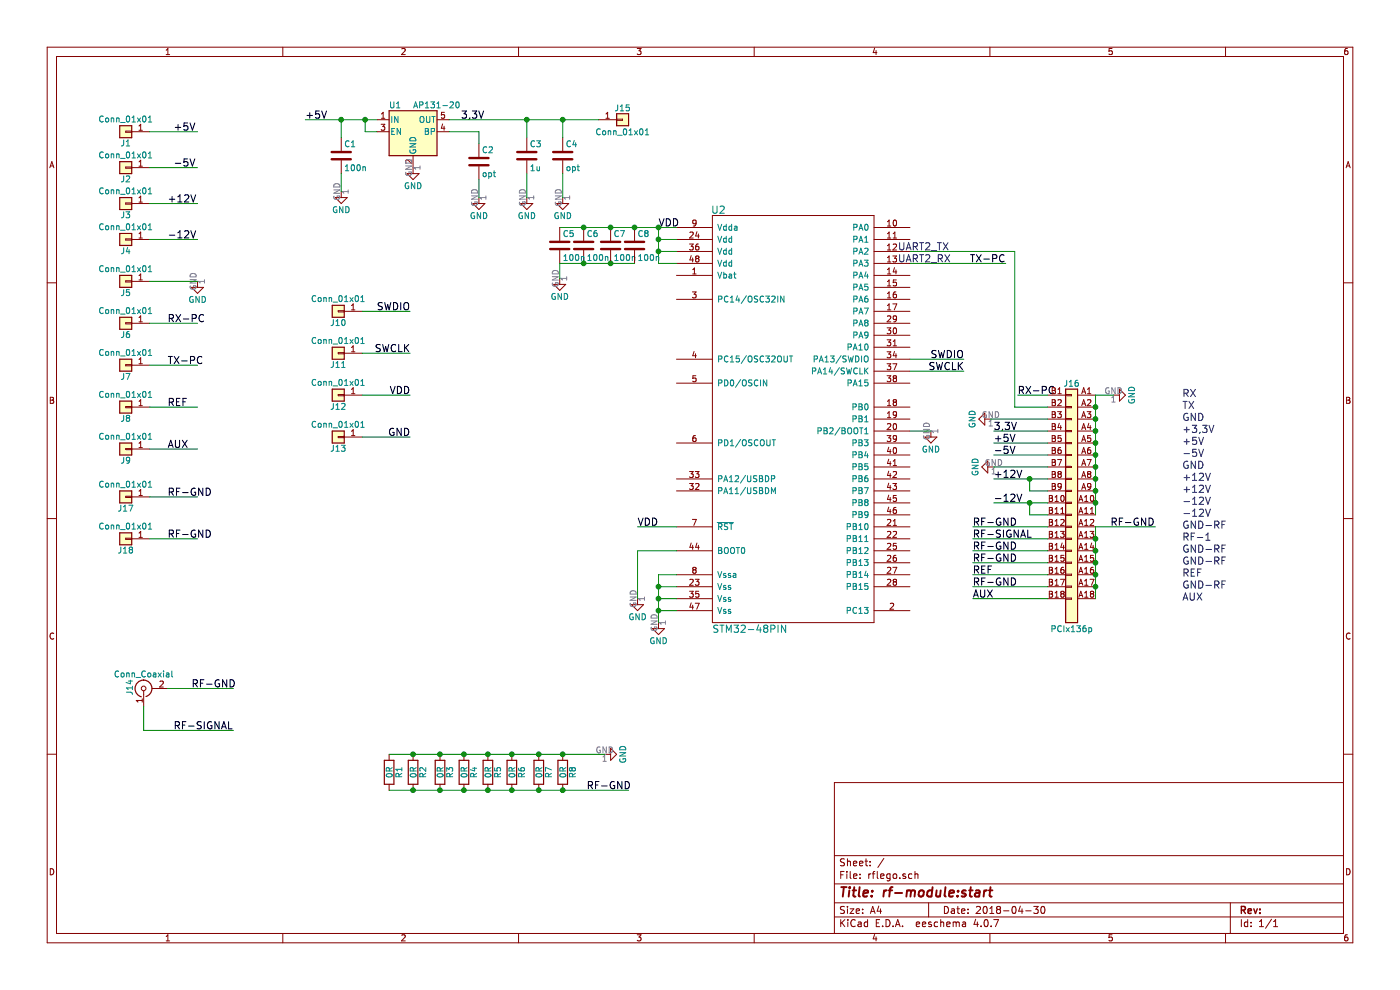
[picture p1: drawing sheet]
EESchema Schematic File Version 2
LIBS:power
LIBS:device
LIBS:switches
LIBS:relays
LIBS:motors
LIBS:transistors
LIBS:conn
LIBS:linear
LIBS:regul
LIBS:74xx
LIBS:cmos4000
LIBS:adc-dac
LIBS:memory
LIBS:xilinx
LIBS:microcontrollers
LIBS:dsp
LIBS:microchip
LIBS:analog_switches
LIBS:motorola
LIBS:texas
LIBS:intel
LIBS:audio
LIBS:interface
LIBS:digital-audio
LIBS:philips
LIBS:display
LIBS:cypress
LIBS:siliconi
LIBS:opto
LIBS:atmel
LIBS:contrib
LIBS:valves
LIBS:STM32-48PIN
LIBS:pcix136p
LIBS:rflego-cache
EELAYER 25 0
EELAYER END
$Descr A4 11693 8268
encoding utf-8
Sheet 1 1
Title "rf-module:start"
Date "2018-04-30"
Rev ""
Comp ""
Comment1 ""
Comment2 ""
Comment3 ""
Comment4 ""
$EndDescr
$Comp
L Conn_01x01 J1
U 1 1
P 1050 1100
F 0 "J1" H 1050 1200 50  0000 C CNN
F 1 "Conn_01x01" H 1050 1000 50  0000 C CNN
F 2 "Pin_Headers:Pin_Header_Straight_1x01_Pitch2.54mm" H 1050 1100 50  0001 C CNN
F 3 "" H 1050 1100 50  0001 C CNN
	1    1050 1100
	-1   0    0    1   
$EndComp
$Comp
L Conn_Coaxial J14
U 1 1
P 1200 5750
F 0 "J14" H 1210 5870 50  0000 C CNN
F 1 "Conn_Coaxial" V 1315 5750 50  0000 C CNN
F 2 "Connector_PCIx1:CONSMAEDGE" H 1200 5750 50  0001 C CNN
F 3 "" H 1200 5750 50  0001 C CNN
	1    1200 5750
	0    -1   -1   0   
$EndComp
$Comp
L AP131-20 U1
U 1 1
P 3450 1100
F 0 "U1" H 3300 1325 50  0000 C CNN
F 1 "AP131-20" H 3450 1325 50  0000 L CNN
F 2 "TO_SOT_Packages_SMD:SOT-23-5" H 3450 1425 50  0001 C CNN
F 3 "" H 3450 1100 50  0001 C CNN
	1    3450 1100
	1    0    0    -1  
$EndComp
$Comp
L STM32-48PIN U2
U 1 1
P 6600 3500
F 0 "U2" H 6000 5250 60  0000 C CNN
F 1 "STM32-48PIN" H 5950 1750 60  0000 L CNN
F 2 "uC:LQFP-48_7x7mm_Pitch0.5mm" H 7000 3500 60  0001 C CNN
F 3 "" H 7000 3500 60  0000 C CNN
	1    6600 3500
	1    0    0    -1  
$EndComp
Text Label 1450 1100 0    60   ~ 0
+5V
Text Label 2550 1000 0    60   ~ 0
+5V
$Comp
L Conn_01x01 J2
U 1 1
P 1050 1400
F 0 "J2" H 1050 1500 50  0000 C CNN
F 1 "Conn_01x01" H 1050 1300 50  0000 C CNN
F 2 "Pin_Headers:Pin_Header_Straight_1x01_Pitch2.54mm" H 1050 1400 50  0001 C CNN
F 3 "" H 1050 1400 50  0001 C CNN
	1    1050 1400
	-1   0    0    1   
$EndComp
$Comp
L Conn_01x01 J3
U 1 1
P 1050 1700
F 0 "J3" H 1050 1800 50  0000 C CNN
F 1 "Conn_01x01" H 1050 1600 50  0000 C CNN
F 2 "Pin_Headers:Pin_Header_Straight_1x01_Pitch2.54mm" H 1050 1700 50  0001 C CNN
F 3 "" H 1050 1700 50  0001 C CNN
	1    1050 1700
	-1   0    0    1   
$EndComp
$Comp
L Conn_01x01 J4
U 1 1
P 1050 2000
F 0 "J4" H 1050 2100 50  0000 C CNN
F 1 "Conn_01x01" H 1050 1900 50  0000 C CNN
F 2 "Pin_Headers:Pin_Header_Straight_1x01_Pitch2.54mm" H 1050 2000 50  0001 C CNN
F 3 "" H 1050 2000 50  0001 C CNN
	1    1050 2000
	-1   0    0    1   
$EndComp
Text Label 1450 1400 0    60   ~ 0
-5V
Text Label 1400 2000 0    60   ~ 0
-12V
$Comp
L Conn_01x01 J5
U 1 1
P 1050 2350
F 0 "J5" H 1050 2450 50  0000 C CNN
F 1 "Conn_01x01" H 1050 2250 50  0000 C CNN
F 2 "Pin_Headers:Pin_Header_Straight_1x01_Pitch2.54mm" H 1050 2350 50  0001 C CNN
F 3 "" H 1050 2350 50  0001 C CNN
	1    1050 2350
	-1   0    0    1   
$EndComp
$Comp
L Conn_01x01 J6
U 1 1
P 1050 2700
F 0 "J6" H 1050 2800 50  0000 C CNN
F 1 "Conn_01x01" H 1050 2600 50  0000 C CNN
F 2 "Pin_Headers:Pin_Header_Straight_1x01_Pitch2.54mm" H 1050 2700 50  0001 C CNN
F 3 "" H 1050 2700 50  0001 C CNN
	1    1050 2700
	-1   0    0    1   
$EndComp
$Comp
L GND #PWR01
U 1 1
P 1650 2350
F 0 "#PWR01" H 1650 2100 50  0001 C CNN
F 1 "GND" H 1650 2200 50  0000 C CNN
F 2 "" H 1650 2350 50  0001 C CNN
F 3 "" H 1650 2350 50  0001 C CNN
	1    1650 2350
	1    0    0    -1  
$EndComp
Text Label 1400 1700 0    60   ~ 0
+12V
$Comp
L GND #PWR02
U 1 1
P 3450 1400
F 0 "#PWR02" H 3450 1150 50  0001 C CNN
F 1 "GND" H 3450 1250 50  0000 C CNN
F 2 "" H 3450 1400 50  0001 C CNN
F 3 "" H 3450 1400 50  0001 C CNN
	1    3450 1400
	1    0    0    -1  
$EndComp
Text Label 3850 1000 0    60   ~ 0
3,3V
$Comp
L C C4
U 1 1
P 4700 1300
F 0 "C4" H 4725 1400 50  0000 L CNN
F 1 "opt" H 4725 1200 50  0000 L CNN
F 2 "Capacitors_SMD:C_0603_HandSoldering" H 4738 1150 50  0001 C CNN
F 3 "" H 4700 1300 50  0001 C CNN
	1    4700 1300
	1    0    0    -1  
$EndComp
$Comp
L C C3
U 1 1
P 4400 1300
F 0 "C3" H 4425 1400 50  0000 L CNN
F 1 "1u" H 4425 1200 50  0000 L CNN
F 2 "Capacitors_SMD:C_0603_HandSoldering" H 4438 1150 50  0001 C CNN
F 3 "" H 4400 1300 50  0001 C CNN
	1    4400 1300
	1    0    0    -1  
$EndComp
$Comp
L GND #PWR03
U 1 1
P 4400 1650
F 0 "#PWR03" H 4400 1400 50  0001 C CNN
F 1 "GND" H 4400 1500 50  0000 C CNN
F 2 "" H 4400 1650 50  0001 C CNN
F 3 "" H 4400 1650 50  0001 C CNN
	1    4400 1650
	1    0    0    -1  
$EndComp
$Comp
L GND #PWR04
U 1 1
P 4700 1650
F 0 "#PWR04" H 4700 1400 50  0001 C CNN
F 1 "GND" H 4700 1500 50  0000 C CNN
F 2 "" H 4700 1650 50  0001 C CNN
F 3 "" H 4700 1650 50  0001 C CNN
	1    4700 1650
	1    0    0    -1  
$EndComp
$Comp
L C C2
U 1 1
P 4000 1350
F 0 "C2" H 4025 1450 50  0000 L CNN
F 1 "opt" H 4025 1250 50  0000 L CNN
F 2 "Capacitors_SMD:C_0603_HandSoldering" H 4038 1200 50  0001 C CNN
F 3 "" H 4000 1350 50  0001 C CNN
	1    4000 1350
	1    0    0    -1  
$EndComp
$Comp
L GND #PWR05
U 1 1
P 4000 1650
F 0 "#PWR05" H 4000 1400 50  0001 C CNN
F 1 "GND" H 4000 1500 50  0000 C CNN
F 2 "" H 4000 1650 50  0001 C CNN
F 3 "" H 4000 1650 50  0001 C CNN
	1    4000 1650
	1    0    0    -1  
$EndComp
$Comp
L C C1
U 1 1
P 2850 1300
F 0 "C1" H 2875 1400 50  0000 L CNN
F 1 "100n" H 2875 1200 50  0000 L CNN
F 2 "Capacitors_SMD:C_0603_HandSoldering" H 2888 1150 50  0001 C CNN
F 3 "" H 2850 1300 50  0001 C CNN
	1    2850 1300
	1    0    0    -1  
$EndComp
$Comp
L GND #PWR06
U 1 1
P 2850 1600
F 0 "#PWR06" H 2850 1350 50  0001 C CNN
F 1 "GND" H 2850 1450 50  0000 C CNN
F 2 "" H 2850 1600 50  0001 C CNN
F 3 "" H 2850 1600 50  0001 C CNN
	1    2850 1600
	1    0    0    -1  
$EndComp
$Comp
L Conn_01x01 J7
U 1 1
P 1050 3050
F 0 "J7" H 1050 3150 50  0000 C CNN
F 1 "Conn_01x01" H 1050 2950 50  0000 C CNN
F 2 "Pin_Headers:Pin_Header_Straight_1x01_Pitch2.54mm" H 1050 3050 50  0001 C CNN
F 3 "" H 1050 3050 50  0001 C CNN
	1    1050 3050
	-1   0    0    1   
$EndComp
Text Label 1400 2700 0    60   ~ 0
RX-PC
Text Label 1400 3050 0    60   ~ 0
TX-PC
Text Label 5500 1900 0    60   ~ 0
VDD
$Comp
L GND #PWR07
U 1 1
P 5500 5200
F 0 "#PWR07" H 5500 4950 50  0001 C CNN
F 1 "GND" H 5500 5050 50  0000 C CNN
F 2 "" H 5500 5200 50  0001 C CNN
F 3 "" H 5500 5200 50  0001 C CNN
	1    5500 5200
	1    0    0    -1  
$EndComp
Text Notes 9875 3325 0    60   ~ 0
RX
Text Notes 9875 3425 0    60   ~ 0
TX
Text Notes 9875 3525 0    60   ~ 0
GND
Text Notes 9875 3625 0    60   ~ 0
+3,3V
Text Notes 9875 3725 0    60   ~ 0
+5V
Text Notes 9875 3825 0    60   ~ 0
-5V
Text Notes 9875 3925 0    60   ~ 0
GND
Text Notes 9875 4025 0    60   ~ 0
+12V
Text Notes 9875 4125 0    60   ~ 0
+12V
Text Notes 9875 4225 0    60   ~ 0
-12V
Text Notes 9875 4325 0    60   ~ 0
-12V
Text Notes 9875 4425 0    60   ~ 0
GND-RF
Text Notes 9875 4525 0    60   ~ 0
RF-1
Text Notes 9875 4625 0    60   ~ 0
GND-RF
Text Notes 9875 4725 0    60   ~ 0
GND-RF
Text Notes 9875 4825 0    60   ~ 0
REF
Text Notes 9875 4925 0    60   ~ 0
GND-RF
Text Notes 9875 5025 0    60   ~ 0
AUX
Text Label 8300 3600 0    60   ~ 0
3,3V
Text Label 8300 3800 0    60   ~ 0
-5V
Text Label 8300 4000 0    60   ~ 0
+12V
Text Label 8300 4200 0    60   ~ 0
-12V
Text Notes 7500 2100 0    60   ~ 0
UART2_TX
Text Notes 7500 2200 0    60   ~ 0
UART2_RX
$Comp
L GND #PWR08
U 1 1
P 8275 3500
F 0 "#PWR08" H 8275 3250 50  0001 C CNN
F 1 "GND" H 8275 3350 50  0000 C CNN
F 2 "" H 8275 3500 50  0001 C CNN
F 3 "" H 8275 3500 50  0001 C CNN
	1    8275 3500
	0    1    1    0   
$EndComp
Text Label 1450 6100 0    60   ~ 0
RF-SIGNAL
Text Label 8125 4500 0    60   ~ 0
RF-SIGNAL
Text Label 8500 3300 0    60   ~ 0
RX-PC
Text Label 8125 4400 0    60   ~ 0
RF-GND
Text Label 1600 5750 0    60   ~ 0
RF-GND
Text Label 8300 3700 0    60   ~ 0
+5V
$Comp
L GND #PWR09
U 1 1
P 8300 3900
F 0 "#PWR09" H 8300 3650 50  0001 C CNN
F 1 "GND" H 8300 3750 50  0000 C CNN
F 2 "" H 8300 3900 50  0001 C CNN
F 3 "" H 8300 3900 50  0001 C CNN
	1    8300 3900
	0    1    1    0   
$EndComp
$Comp
L Conn_01x01 J8
U 1 1
P 1050 3400
F 0 "J8" H 1050 3500 50  0000 C CNN
F 1 "Conn_01x01" H 1050 3300 50  0000 C CNN
F 2 "Pin_Headers:Pin_Header_Straight_1x01_Pitch2.54mm" H 1050 3400 50  0001 C CNN
F 3 "" H 1050 3400 50  0001 C CNN
	1    1050 3400
	-1   0    0    1   
$EndComp
Text Label 1400 3400 0    60   ~ 0
REF
$Comp
L Conn_01x01 J9
U 1 1
P 1050 3750
F 0 "J9" H 1050 3850 50  0000 C CNN
F 1 "Conn_01x01" H 1050 3650 50  0000 C CNN
F 2 "Pin_Headers:Pin_Header_Straight_1x01_Pitch2.54mm" H 1050 3750 50  0001 C CNN
F 3 "" H 1050 3750 50  0001 C CNN
	1    1050 3750
	-1   0    0    1   
$EndComp
Text Label 1400 3750 0    60   ~ 0
AUX
Text Label 8100 2200 0    60   ~ 0
TX-PC
$Comp
L Conn_01x01 J10
U 1 1
P 2825 2600
F 0 "J10" H 2825 2700 50  0000 C CNN
F 1 "Conn_01x01" H 2825 2500 50  0000 C CNN
F 2 "Pin_Headers:Pin_Header_Straight_1x01_Pitch2.54mm" H 2825 2600 50  0001 C CNN
F 3 "" H 2825 2600 50  0001 C CNN
	1    2825 2600
	-1   0    0    1   
$EndComp
Text Label 3425 2600 2    60   ~ 0
SWDIO
$Comp
L Conn_01x01 J11
U 1 1
P 2825 2950
F 0 "J11" H 2825 3050 50  0000 C CNN
F 1 "Conn_01x01" H 2825 2850 50  0000 C CNN
F 2 "Pin_Headers:Pin_Header_Straight_1x01_Pitch2.54mm" H 2825 2950 50  0001 C CNN
F 3 "" H 2825 2950 50  0001 C CNN
	1    2825 2950
	-1   0    0    1   
$EndComp
Text Label 3425 2950 2    60   ~ 0
SWCLK
$Comp
L Conn_01x01 J12
U 1 1
P 2825 3300
F 0 "J12" H 2825 3400 50  0000 C CNN
F 1 "Conn_01x01" H 2825 3200 50  0000 C CNN
F 2 "Pin_Headers:Pin_Header_Straight_1x01_Pitch2.54mm" H 2825 3300 50  0001 C CNN
F 3 "" H 2825 3300 50  0001 C CNN
	1    2825 3300
	-1   0    0    1   
$EndComp
Text Label 3425 3300 2    60   ~ 0
VDD
$Comp
L Conn_01x01 J13
U 1 1
P 2825 3650
F 0 "J13" H 2825 3750 50  0000 C CNN
F 1 "Conn_01x01" H 2825 3550 50  0000 C CNN
F 2 "Pin_Headers:Pin_Header_Straight_1x01_Pitch2.54mm" H 2825 3650 50  0001 C CNN
F 3 "" H 2825 3650 50  0001 C CNN
	1    2825 3650
	-1   0    0    1   
$EndComp
Text Label 3425 3650 2    60   ~ 0
GND
$Comp
L Conn_01x01 J15
U 1 1
P 5200 1000
F 0 "J15" H 5200 1100 50  0000 C CNN
F 1 "Conn_01x01" H 5200 900 50  0000 C CNN
F 2 "Pin_Headers:Pin_Header_Straight_1x01_Pitch2.54mm" H 5200 1000 50  0001 C CNN
F 3 "" H 5200 1000 50  0001 C CNN
	1    5200 1000
	1    0    0    -1  
$EndComp
Text Label 8125 5000 0    60   ~ 0
AUX
Text Label 8125 4800 0    60   ~ 0
REF
$Comp
L PCIx136p J16
U 1 1
P 8950 4100
F 0 "J16" H 8950 5000 50  0000 C CNN
F 1 "PCIx136p" H 8950 2950 50  0000 C CNN
F 2 "Connector_PCIx1:PCI-EXPRESS-SLOT" H 8950 4100 50  0001 C CNN
F 3 "" H 8950 4100 50  0001 C CNN
	1    8950 4100
	1    0    0    -1  
$EndComp
$Comp
L GND #PWR010
U 1 1
P 9300 3300
F 0 "#PWR010" H 9300 3050 50  0001 C CNN
F 1 "GND" H 9300 3150 50  0000 C CNN
F 2 "" H 9300 3300 50  0001 C CNN
F 3 "" H 9300 3300 50  0001 C CNN
	1    9300 3300
	0    -1   -1   0   
$EndComp
Text Label 9275 4400 0    60   ~ 0
RF-GND
Text Label 8125 4600 0    60   ~ 0
RF-GND
Text Label 8125 4700 0    60   ~ 0
RF-GND
Text Label 8125 4900 0    60   ~ 0
RF-GND
$Comp
L R R1
U 1 1
P 3250 6450
F 0 "R1" V 3330 6450 50  0000 C CNN
F 1 "0R" V 3250 6450 50  0000 C CNN
F 2 "Resistors_SMD:R_0603_HandSoldering" V 3180 6450 50  0001 C CNN
F 3 "" H 3250 6450 50  0001 C CNN
	1    3250 6450
	1    0    0    -1  
$EndComp
$Comp
L R R2
U 1 1
P 3450 6450
F 0 "R2" V 3530 6450 50  0000 C CNN
F 1 "0R" V 3450 6450 50  0000 C CNN
F 2 "Resistors_SMD:R_0603_HandSoldering" V 3380 6450 50  0001 C CNN
F 3 "" H 3450 6450 50  0001 C CNN
	1    3450 6450
	1    0    0    -1  
$EndComp
$Comp
L R R3
U 1 1
P 3675 6450
F 0 "R3" V 3755 6450 50  0000 C CNN
F 1 "0R" V 3675 6450 50  0000 C CNN
F 2 "Resistors_SMD:R_0603_HandSoldering" V 3605 6450 50  0001 C CNN
F 3 "" H 3675 6450 50  0001 C CNN
	1    3675 6450
	1    0    0    -1  
$EndComp
$Comp
L R R4
U 1 1
P 3875 6450
F 0 "R4" V 3955 6450 50  0000 C CNN
F 1 "0R" V 3875 6450 50  0000 C CNN
F 2 "Resistors_SMD:R_0603_HandSoldering" V 3805 6450 50  0001 C CNN
F 3 "" H 3875 6450 50  0001 C CNN
	1    3875 6450
	1    0    0    -1  
$EndComp
$Comp
L R R5
U 1 1
P 4075 6450
F 0 "R5" V 4155 6450 50  0000 C CNN
F 1 "0R" V 4075 6450 50  0000 C CNN
F 2 "Resistors_SMD:R_0603_HandSoldering" V 4005 6450 50  0001 C CNN
F 3 "" H 4075 6450 50  0001 C CNN
	1    4075 6450
	1    0    0    -1  
$EndComp
$Comp
L R R6
U 1 1
P 4275 6450
F 0 "R6" V 4355 6450 50  0000 C CNN
F 1 "0R" V 4275 6450 50  0000 C CNN
F 2 "Resistors_SMD:R_0603_HandSoldering" V 4205 6450 50  0001 C CNN
F 3 "" H 4275 6450 50  0001 C CNN
	1    4275 6450
	1    0    0    -1  
$EndComp
$Comp
L R R7
U 1 1
P 4500 6450
F 0 "R7" V 4580 6450 50  0000 C CNN
F 1 "0R" V 4500 6450 50  0000 C CNN
F 2 "Resistors_SMD:R_0603_HandSoldering" V 4430 6450 50  0001 C CNN
F 3 "" H 4500 6450 50  0001 C CNN
	1    4500 6450
	1    0    0    -1  
$EndComp
$Comp
L R R8
U 1 1
P 4700 6450
F 0 "R8" V 4780 6450 50  0000 C CNN
F 1 "0R" V 4700 6450 50  0000 C CNN
F 2 "Resistors_SMD:R_0603_HandSoldering" V 4630 6450 50  0001 C CNN
F 3 "" H 4700 6450 50  0001 C CNN
	1    4700 6450
	1    0    0    -1  
$EndComp
Text Label 4900 6600 0    60   ~ 0
RF-GND
$Comp
L GND #PWR011
U 1 1
P 5050 6300
F 0 "#PWR011" H 5050 6050 50  0001 C CNN
F 1 "GND" H 5050 6150 50  0000 C CNN
F 2 "" H 5050 6300 50  0001 C CNN
F 3 "" H 5050 6300 50  0001 C CNN
	1    5050 6300
	0    -1   -1   0   
$EndComp
$Comp
L Conn_01x01 J17
U 1 1
P 1050 4150
F 0 "J17" H 1050 4250 50  0000 C CNN
F 1 "Conn_01x01" H 1050 4050 50  0000 C CNN
F 2 "Pin_Headers:Pin_Header_Straight_1x01_Pitch2.54mm" H 1050 4150 50  0001 C CNN
F 3 "" H 1050 4150 50  0001 C CNN
	1    1050 4150
	-1   0    0    1   
$EndComp
Text Label 1400 4150 0    60   ~ 0
RF-GND
$Comp
L Conn_01x01 J18
U 1 1
P 1050 4500
F 0 "J18" H 1050 4600 50  0000 C CNN
F 1 "Conn_01x01" H 1050 4400 50  0000 C CNN
F 2 "Pin_Headers:Pin_Header_Straight_1x01_Pitch2.54mm" H 1050 4500 50  0001 C CNN
F 3 "" H 1050 4500 50  0001 C CNN
	1    1050 4500
	-1   0    0    1   
$EndComp
Text Label 1400 4500 0    60   ~ 0
RF-GND
$Comp
L GND #PWR012
U 1 1
P 5325 5000
F 0 "#PWR012" H 5325 4750 50  0001 C CNN
F 1 "GND" H 5325 4850 50  0000 C CNN
F 2 "" H 5325 5000 50  0001 C CNN
F 3 "" H 5325 5000 50  0001 C CNN
	1    5325 5000
	1    0    0    -1  
$EndComp
Wire Wire Line
	1250 1100 1650 1100
Wire Wire Line
	2550 1000 3150 1000
Wire Wire Line
	1250 1400 1650 1400
Wire Wire Line
	1250 1700 1650 1700
Wire Wire Line
	1250 2000 1650 2000
Wire Wire Line
	1250 2350 1650 2350
Wire Wire Line
	1250 2700 1650 2700
Wire Wire Line
	3150 1100 3050 1100
Wire Wire Line
	3050 1100 3050 1000
Connection ~ 3050 1000
Wire Wire Line
	3750 1000 5000 1000
Wire Wire Line
	4700 1000 4700 1150
Wire Wire Line
	4400 1450 4400 1650
Wire Wire Line
	4700 1450 4700 1650
Wire Wire Line
	4400 1150 4400 1000
Connection ~ 4400 1000
Wire Wire Line
	3750 1100 4000 1100
Wire Wire Line
	4000 1100 4000 1200
Wire Wire Line
	4000 1500 4000 1650
Wire Wire Line
	2850 1600 2850 1450
Wire Wire Line
	2850 1150 2850 1000
Connection ~ 2850 1000
Wire Wire Line
	1250 3050 1650 3050
Wire Wire Line
	5500 2200 5650 2200
Wire Wire Line
	5500 1900 5500 2200
Wire Wire Line
	4675 1900 5650 1900
Wire Wire Line
	5650 2000 5500 2000
Connection ~ 5500 2000
Wire Wire Line
	5650 2100 5500 2100
Connection ~ 5500 2100
Wire Wire Line
	5500 5100 5650 5100
Wire Wire Line
	5500 4800 5500 5200
Wire Wire Line
	5500 4800 5650 4800
Wire Wire Line
	5650 4900 5500 4900
Connection ~ 5500 4900
Wire Wire Line
	5650 5000 5500 5000
Connection ~ 5500 5000
Connection ~ 5500 5100
Wire Wire Line
	8300 4000 8750 4000
Wire Wire Line
	8300 4200 8750 4200
Wire Wire Line
	8300 3800 8750 3800
Wire Wire Line
	8300 3600 8750 3600
Wire Wire Line
	8750 4100 8600 4100
Wire Wire Line
	8600 4100 8600 4000
Connection ~ 8600 4000
Connection ~ 8600 4200
Wire Wire Line
	1200 5900 1200 6100
Wire Wire Line
	1200 6100 1950 6100
Wire Wire Line
	1400 5750 1950 5750
Wire Wire Line
	8750 3300 8500 3300
Wire Wire Line
	8750 3700 8300 3700
Wire Wire Line
	8300 3900 8750 3900
Wire Wire Line
	1250 3400 1650 3400
Wire Wire Line
	1250 3750 1650 3750
Wire Wire Line
	7600 2200 8400 2200
Wire Wire Line
	3025 2600 3425 2600
Wire Wire Line
	3025 2950 3425 2950
Wire Wire Line
	3025 3300 3425 3300
Wire Wire Line
	3025 3650 3425 3650
Connection ~ 4700 1000
Wire Wire Line
	8125 5000 8750 5000
Wire Wire Line
	8125 4800 8750 4800
Wire Wire Line
	8600 4200 8600 4300
Wire Wire Line
	8600 4300 8750 4300
Wire Wire Line
	8275 3500 8750 3500
Connection ~ 9150 3400
Connection ~ 9150 3500
Connection ~ 9150 3600
Wire Wire Line
	9150 3300 9150 4300
Connection ~ 9150 3700
Connection ~ 9150 3800
Connection ~ 9150 3900
Connection ~ 9150 4000
Connection ~ 9150 4100
Connection ~ 9150 4200
Wire Wire Line
	9150 4400 9150 5000
Connection ~ 9150 4500
Connection ~ 9150 4600
Connection ~ 9150 4700
Connection ~ 9150 4800
Connection ~ 9150 4900
Wire Wire Line
	9300 3300 9150 3300
Wire Wire Line
	9150 4400 9650 4400
Wire Wire Line
	8750 4400 8125 4400
Wire Wire Line
	8125 4500 8750 4500
Wire Wire Line
	8750 4600 8125 4600
Wire Wire Line
	8750 4700 8125 4700
Wire Wire Line
	8750 4900 8125 4900
Wire Wire Line
	8750 3400 8475 3400
Wire Wire Line
	7600 2100 8475 2100
Wire Wire Line
	8475 2100 8475 3400
Connection ~ 4275 6600
Connection ~ 4075 6600
Connection ~ 3875 6600
Connection ~ 3675 6600
Connection ~ 3450 6600
Connection ~ 3675 6300
Connection ~ 3450 6300
Connection ~ 4075 6300
Connection ~ 3875 6300
Connection ~ 4500 6300
Connection ~ 4275 6300
Wire Wire Line
	3250 6300 5050 6300
Connection ~ 4700 6300
Connection ~ 4700 6600
Connection ~ 4500 6600
Wire Wire Line
	3250 6600 5250 6600
Wire Wire Line
	1250 4150 1650 4150
Wire Wire Line
	1250 4500 1650 4500
Wire Wire Line
	5325 4600 5325 5000
$Comp
L C C6
U 1 1
P 4875 2050
F 0 "C6" H 4900 2150 50  0000 L CNN
F 1 "100n" H 4900 1950 50  0000 L CNN
F 2 "Capacitors_SMD:C_0603_HandSoldering" H 4913 1900 50  0001 C CNN
F 3 "" H 4875 2050 50  0001 C CNN
	1    4875 2050
	1    0    0    -1  
$EndComp
$Comp
L C C7
U 1 1
P 5100 2050
F 0 "C7" H 5125 2150 50  0000 L CNN
F 1 "100n" H 5125 1950 50  0000 L CNN
F 2 "Capacitors_SMD:C_0603_HandSoldering" H 5138 1900 50  0001 C CNN
F 3 "" H 5100 2050 50  0001 C CNN
	1    5100 2050
	1    0    0    -1  
$EndComp
$Comp
L C C8
U 1 1
P 5300 2050
F 0 "C8" H 5325 2150 50  0000 L CNN
F 1 "100n" H 5325 1950 50  0000 L CNN
F 2 "Capacitors_SMD:C_0603_HandSoldering" H 5338 1900 50  0001 C CNN
F 3 "" H 5300 2050 50  0001 C CNN
	1    5300 2050
	1    0    0    -1  
$EndComp
$Comp
L C C5
U 1 1
P 4675 2050
F 0 "C5" H 4700 2150 50  0000 L CNN
F 1 "100n" H 4700 1950 50  0000 L CNN
F 2 "Capacitors_SMD:C_0603_HandSoldering" H 4713 1900 50  0001 C CNN
F 3 "" H 4675 2050 50  0001 C CNN
	1    4675 2050
	1    0    0    -1  
$EndComp
Connection ~ 5500 1900
Connection ~ 5300 1900
Connection ~ 5100 1900
Connection ~ 4875 1900
$Comp
L GND #PWR013
U 1 1
P 4675 2325
F 0 "#PWR013" H 4675 2075 50  0001 C CNN
F 1 "GND" H 4675 2175 50  0000 C CNN
F 2 "" H 4675 2325 50  0001 C CNN
F 3 "" H 4675 2325 50  0001 C CNN
	1    4675 2325
	1    0    0    -1  
$EndComp
Wire Wire Line
	4675 2200 4675 2325
Wire Wire Line
	4675 2200 5300 2200
Connection ~ 4875 2200
Connection ~ 5100 2200
Text Label 5325 4400 0    60   ~ 0
VDD
$Comp
L GND #PWR014
U 1 1
P 7775 3600
F 0 "#PWR014" H 7775 3350 50  0001 C CNN
F 1 "GND" H 7775 3450 50  0000 C CNN
F 2 "" H 7775 3600 50  0001 C CNN
F 3 "" H 7775 3600 50  0001 C CNN
	1    7775 3600
	1    0    0    -1  
$EndComp
Wire Wire Line
	7600 3600 7775 3600
Wire Wire Line
	5650 4600 5325 4600
Wire Wire Line
	5325 4400 5650 4400
Wire Wire Line
	7600 3000 8050 3000
Wire Wire Line
	7600 3100 8050 3100
Text Label 8050 3000 2    60   ~ 0
SWDIO
Text Label 8050 3100 2    60   ~ 0
SWCLK
$EndSCHEMATC
